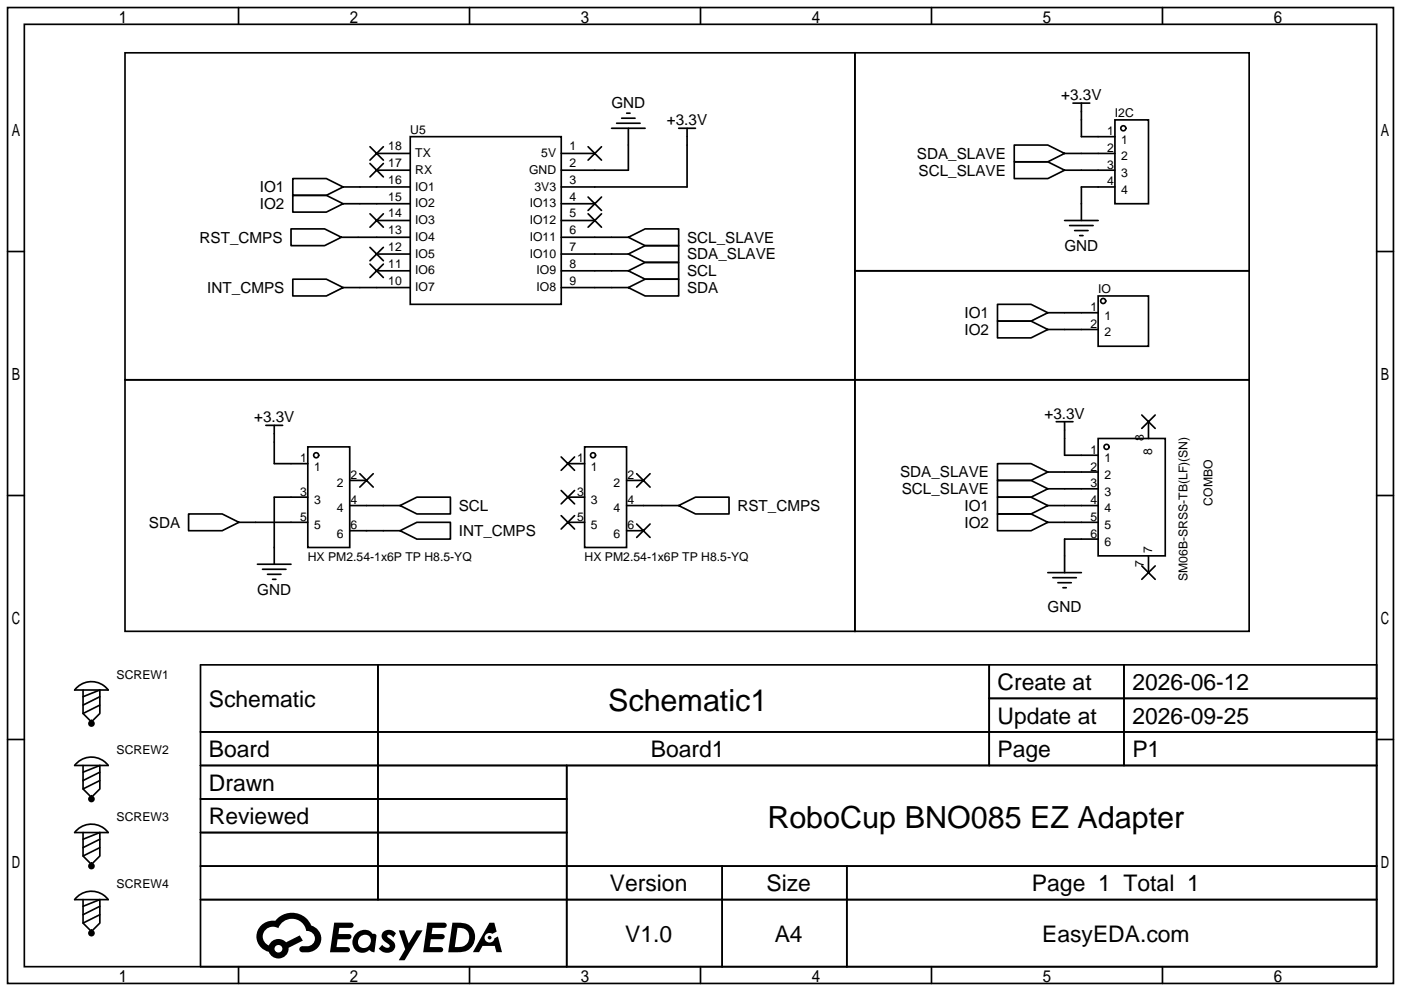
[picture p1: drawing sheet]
<svg xmlns="http://www.w3.org/2000/svg" width="212mm" height="150mm" viewBox="0 0 212 150" stroke-linecap="round" stroke-linejoin="round" font-family="sans-serif">
<g fill="none" stroke="#000" stroke-width=".25">
<path d="M1.1 1.1h209.8v147.9h-209.8zM3.7 3.7h204.7v142.7h-204.7zM18.9 8h110.5v49.5h-110.5zM36.1 1.1v2.6M71.1 1.1v2.6M92.6 19.4h5.1M93.3 18.7h3.6M94.1 17.9h2M94.9 17.1h.5M95.1 19.4v6.4h-10.1M102.7 19.4h2.6M104 19.4v8.9h-19"/>
<path d="M106 1.1v2.6M129.4 8h59.7v33h-59.7zM141 1.1v2.6M162.4 15.6h2.6M163.7 15.6v5.1h5.1M168.8 18.2h5.1v12.7h-5.1zM176 1.1v2.6M1.1 38.1h2.6M44.1 34.7h5l2.6 1.2-2.6 1.3h-5zM44.3 27.1h5.1l2.5 1.2-2.5 1.3h-5.1zM44.3 29.6h5.1l2.5 1.3-2.5 1.2h-5.1zM51.7 35.9h10.4"/>
<path d="M51.9 28.3h10.2M51.9 30.9h10.2M56 37.5l2 2M56 32.4l2 2M56 24.8l2 2M56 22.2l2 2.1M57 38.5h5.1M57 23.2h5.1M57 25.8h5.1M57 33.4h5.1M58 37.5l-2 2M58 32.4l-2 2"/>
<path d="M58 24.8l-2 2M58 22.2l-2 2.1M62.1 20.7h22.9v25.4h-22.9zM85 38.5h10.1M85 35.9h10.1M85 23.2h5M85 30.9h5M85 33.4h5M89 22.2l2.1 2.1M89 29.8l2.1 2.1M89 32.4l2.1 2M91.1 22.2l-2.1 2.1"/>
<path d="M91.1 29.8l-2.1 2.1M91.1 32.4l-2.1 2M95.1 38.5l2.6-1.3h5v2.6h-5zM95.1 35.9l2.6-1.2h5v2.5h-5zM153.5 22h5.1l2.6 1.2-2.6 1.3h-5.1zM153.5 24.5h5.1l2.6 1.3-2.6 1.3h-5.1zM161.2 23.2h7.6M161.2 25.8h7.6M161.2 33.4h5M161.9 34.2h3.6M162.7 34.9h2M163.4 35.7h.6"/>
<path d="M168.8 28.3h-5.1v5.1M208.4 38.1h2.5M18.9 57.5h110.5v38.1h-110.5zM44.3 42.3h5.1l2.5 1.3-2.5 1.2h-5.1zM51.9 43.6h10.2M56 40l2 2M57 41h5.1M58 40l-2 2M85 43.6h10.1M85 41h10.1M95.1 43.6l2.6-1.3h5v2.5h-5zM95.1 41l2.6-1.2h5v2.5h-5z"/>
<path d="M129.4 57.5h59.7v38.1h-59.7zM129.4 41h59.7v16.5h-59.7zM151 46.1h5.1l2.5 1.3-2.5 1.2h-5.1zM151 48.6h5.1l2.5 1.3-2.5 1.3h-5.1zM158.6 47.4h7.6M158.6 49.9h7.6M166.2 44.8h7.7v7.7h-7.7zM1.1 75.1h2.6M28.5 77.9h5.1l2.6 1.2-2.6 1.3h-5.1zM36.2 79.1h10.4M40.2 64.4h2.6M41.5 64.4v5.8h5.1"/>
<path d="M46.6 67.7h6.3v15.2h-6.3zM46.6 75.3h-5.1v10.2M52.9 76.6h7.7M52.9 72.8h2.6M54.5 71.8l2 2M56.5 71.8l-2 2M60.6 76.6l2.5-1.3h5.1v2.6h-5.1zM85 69.2l2 2M85 74.3l2 2M85 78.1l2 2M86 70.2h2.5M86 75.3h2.5"/>
<path d="M86 79.1h2.5M87 69.2l-2 2M87 74.3l-2 2M87 78.1l-2 2M88.5 67.7h6.4v15.2h-6.4zM94.9 76.6h7.8M94.9 72.8h2.5M96.4 79.4l2 2M96.4 71.8l2 2M98.4 79.4l-2 2M98.4 71.8l-2 2M102.7 76.6l2.6-1.3h5.1v2.6h-5.1z"/>
<path d="M151 70.2h5.1l2.5 1.3-2.5 1.3h-5.1zM151 72.8h5.1l2.5 1.2-2.5 1.3h-5.1zM151 75.3h5.1l2.5 1.3-2.5 1.3h-5.1zM151 77.9h5.1l2.5 1.2-2.5 1.3h-5.1zM158.6 76.6h7.6M158.6 79.1h7.6M158.6 71.5h7.6M158.6 74h7.6M159.9 63.9h2.5M161.2 63.9v5.1h5M166.2 66.4h10.2v17.8h-10.2zM172.8 62.9l2.1 2"/>
<path d="M173.9 63.9v2.5M174.9 62.9l-2.1 2M208.4 75.1h2.5M39 85.5h5.1M39.7 86.2h3.6M40.5 87h2M41.3 87.8h.5M52.9 80.4h7.7M60.6 80.4l2.5-1.3h5.1v2.6h-5.1zM94.9 80.4h2.5M158.6 86.7h5.1M159.4 87.5h3.5"/>
<path d="M160.1 88.3h2.1M160.9 89h.5M166.2 81.7h-5v5M172.8 85.7l2.1 2.1M173.9 84.2v2.5M174.9 85.7l-2.1 2.1M1.1 112h2.6M11.7 104a3.2 3.2 0 0 1 4.7 .5h-5.1zM11.7 115.5a3.2 3.2 0 0 1 4.7 .5h-5.1zM12.6 104.5v3.6l1.2 1.2 1.3-1.2v-3.6l-2.5 1M12.6 116v3.5l1.2 1.3 1.3-1.3v-3.5l-2.5 1M13.8 109.1v.5"/>
<path d="M15.1 105.5l-2.5 1.3M15.1 106.8l-2.5 1.3M15.1 117l-2.5 1.2M15.1 118.2l-2.5 1.3M30.4 100.7h178v45.7h-178zM30.4 110.9h178M30.4 116h178M57.2 100.7v35.6M85.8 116v30.4M149.8 100.7v15.3M149.8 105.8h58.6M170.2 100.7v15.3"/>
<path d="M208.4 112h2.5M11.7 125.6a3.2 3.2 0 0 1 4.7 .5h-5.1zM11.7 135.8a3.2 3.2 0 0 1 4.7 .5h-5.1zM12.6 126.1v3.6l1.2 1.2 1.3-1.2v-3.6l-2.5 1M12.6 136.3v3.5l1.2 1.3 1.3-1.3v-3.5l-2.5 1M13.8 120.5v.5M13.8 130.7v.5M15.1 127.1l-2.5 1.3M15.1 128.4l-2.5 1.3M15.1 137.3l-2.5 1.3M15.1 138.6l-2.5 1.2M30.4 121h55.4"/>
<path d="M30.4 131.2h178M30.4 126.1h55.4M30.4 136.3h178M109.3 131.2v15.2M128.2 131.2v15.2M13.8 140.8v.6M36.1 146.4v2.6M71.1 146.4v2.6M106 146.4v2.6M141 146.4v2.6M176 146.4v2.6"/>
<circle cx="170.1" cy="19.4" r=".38"/>
<circle cx="167" cy="45.6" r=".38"/>
<circle cx="47.9" cy="69" r=".38"/>
<circle cx="89.8" cy="69" r=".38"/>
<circle cx="167.5" cy="67.7" r=".38"/>
</g>
<g fill="#000">
<path d="M64.7 139.8h1.6a1.32 1.32 0 0 1 1.3 .2 .39 .39 0 0 1-.4 .6h-1.7l-.2 .9h1.7a.4 .4 0 0 1 .3 .4 .4 .4 0 0 1-.4 .4h-1.7l-.1 1.2h.8a1.23 1.23 0 0 1 1.1 .2 .39 .39 0 0 1-.3 .5h-2.6zM50.6 139.8h1.6a1.31 1.31 0 0 1 1.3 .2 .4 .4 0 0 1-.4 .6h-1.7l-.2 .9h1.7a.4 .4 0 0 1 .3 .4 .4 .4 0 0 1-.4 .4h-1.7l-.2 1.2h.9a1.23 1.23 0 0 1 1.1 .2 .39 .39 0 0 1-.3 .5h-2.6zM58.1 141.1a1.3 1.3 0 0 1 1.8 .3l-.4 .6a.54 .54 0 0 0-.9-.2l.1 .1a2.32 2.32 0 0 1 1.1 1.4 1.36 1.36 0 0 1-1.1 1 1.36 1.36 0 0 1-1.4-.6l.6-.6a.7 .7 0 0 0 1.1 .3l-.1-.3a2.4 2.4 0 0 1-1.1-1.3l.1-.5zM60.4 140.9h.8l.7 2 1.2-2h.9l-2.7 4.6h-.9l.9-1.7zM74.1 139.8h.7l.4 1.3-.7 .4a.75 .75 0 0 0-1.1 .3 .75 .75 0 0 0 .5 1 .75 .75 0 0 0 1-.7l.5-.2 .6 2.3h-.9l-.2-.9h-1.8l-.6 .9h-.9z"/>
<path d="M39.5 140.2a2.37 2.37 0 0 0 1.2 4 1.54 1.54 0 0 0 1.8 1 1.54 1.54 0 0 0 1.2-1.6l2.1-1.1-.4-.8-2.1 1a1.57 1.57 0 0 0-2.6 .5 1.5 1.5 0 0 1-.7-2.1 1.5 1.5 0 0 1 2.1-.5 2.23 2.23 0 0 1 2.3-1.4 2.23 2.23 0 0 1 2 1.8 1.16 1.16 0 0 1 1.3 1.1 1.16 1.16 0 0 1-1.1 1.2h-.7a.47 .47 0 0 0-.6 .4 .47 .47 0 0 0 .4 .6 2.26 2.26 0 0 0 2.9-2.6 2.12 2.12 0 0 0-1.5-1.5 3.2 3.2 0 0 0-5.4-.7h-.4a2.55 2.55 0 0 0-1.8 .7zM41.6 143.7a.58 .58 0 0 1 1.1 0 .58 .58 0 0 1-1.1 0z"/>
<path d="M53.9 141.4a1.62 1.62 0 0 0-.4 2.1 1.62 1.62 0 0 0 2.1 .7l.3-.3 .4 .3h.4l.3-2.4-.2-.3h-.1a.57 .57 0 0 1-.6-.4 1.73 1.73 0 0 0-2.2 .3zM54.5 141.9a.96 .96 0 0 1 1.5 0 .96 .96 0 0 1-.3 1.5 .95 .95 0 0 1-1.3-.1 .95 .95 0 0 1 .1-1.4z"/>
<path d="M68.5 139.8l-.6 4.4h1.4a2.27 2.27 0 0 0 2.5-1.6 2.27 2.27 0 0 0-1.3-2.7zM69.3 140.6a1.5 1.5 0 0 1 1.8 1.5 1.5 1.5 0 0 1-2 1.4h-.3z"/>
<circle cx="13.8" cy="109.6" r=".51"/>
<circle cx="13.8" cy="131.2" r=".51"/>
<circle cx="13.8" cy="121" r=".51"/>
<circle cx="13.8" cy="141.4" r=".51"/>
<circle cx="74.1" cy="142" r=".28"/>
</g>
<g font-size="4.6">
<text x="92.1" y="107.6">Schematic1</text>
<text x="116.2" y="125.4">RoboCup BNO085 EZ Adapter</text>
</g>
<g font-size="3.5">
<text x="31.6" y="107.1">Schematic</text>
<text x="151" y="104.5">Create at</text>
<text x="171.4" y="104.5">2026-06-12</text>
<text x="151" y="109.6">Update at</text>
<text x="171.4" y="109.6">2026-09-25</text>
<text x="31.6" y="114.7">Board</text>
<text x="31.6" y="119.8">Drawn</text>
<text x="98.5" y="114.7">Board1</text>
<text x="151" y="114.7">Page</text>
<text x="171.4" y="114.7">P1</text>
<text x="31.6" y="124.8">Reviewed</text>
<text x="92.3" y="135">Version</text>
<text x="116" y="135">Size</text>
<text x="156.2" y="135">Page 1 Total 1</text>
<text x="94.6" y="142.6">V1.0</text>
<text x="117.3" y="142.6">A4</text>
<text x="157.8" y="142.6">EasyEDA.com</text>
</g>
<g font-size="2.3">
<text x="92.6" y="16.4">GND</text>
<text x="160.7" y="15.2">+3.3V</text>
<text x="101" y="19">+3.3V</text>
<text x="39.3" y="29.1">IO1</text>
<text x="138.8" y="24">SDA_SLAVE</text>
<text x="139.1" y="26.6">SCL_SLAVE</text>
<text x="39.3" y="31.7">IO2</text>
<text x="30.2" y="36.7">RST_CMPS</text>
<text x="104" y="41.8">SCL</text>
<text x="104" y="39.3">SDA_SLAVE</text>
<text x="104" y="36.7">SCL_SLAVE</text>
<text x="161.1" y="38">GND</text>
<text x="31.4" y="44.4">INT_CMPS</text>
<text x="104" y="44.4">SDA</text>
<text x="146" y="48.2">IO1</text>
<text x="146" y="50.7">IO2</text>
<text x="38.5" y="64">+3.3V</text>
<text x="158.1" y="63.4">+3.3V</text>
<text x="69.5" y="77.4">SCL</text>
<text x="111.6" y="77.4">RST_CMPS</text>
<text x="136.3" y="72.3">SDA_SLAVE</text>
<text x="136.5" y="74.8">SCL_SLAVE</text>
<text x="146" y="77.4">IO1</text>
<text x="22.5" y="79.9">SDA</text>
<text x="69.5" y="81.2">INT_CMPS</text>
<text x="146" y="79.9">IO2</text>
<text x="39" y="90.1">GND</text>
<text x="158.6" y="92.6">GND</text>
</g>
<g font-size="1.8">
<text x="168.8" y="17.7">I2C</text>
<text x="58.8" y="22.8">18</text>
<text x="62.1" y="20.2">U5</text>
<text x="62.9" y="23.8">TX</text>
<text x="81.9" y="23.8">5V</text>
<text x="86.2" y="22.8">1</text>
<text x="167.6" y="20.5">1</text>
<text x="167.6" y="23">2</text>
<text x="169.7" y="21.7">1</text>
<text x="58.8" y="27.9">16</text>
<text x="58.8" y="25.3">17</text>
<text x="62.9" y="28.9">IO1</text>
<text x="62.9" y="26.3">RX</text>
<text x="80.1" y="26.3">GND</text>
<text x="80.9" y="28.9">3V3</text>
<text x="86.2" y="25.3">2</text>
<text x="86.2" y="27.9">3</text>
<text x="167.6" y="25.6">3</text>
<text x="167.6" y="28.1">4</text>
<text x="169.7" y="24.3">2</text>
<text x="169.7" y="26.8">3</text>
<text x="169.7" y="29.4">4</text>
<text x="58.8" y="35.5">13</text>
<text x="58.8" y="32.9">14</text>
<text x="58.8" y="30.4">15</text>
<text x="62.9" y="34">IO3</text>
<text x="62.9" y="31.4">IO2</text>
<text x="80.2" y="31.4">IO13</text>
<text x="80.2" y="34">IO12</text>
<text x="86.2" y="30.4">4</text>
<text x="86.2" y="32.9">5</text>
<text x="86.2" y="35.5">6</text>
<text x="58.8" y="40.6">11</text>
<text x="58.8" y="38">12</text>
<text x="62.9" y="41.6">IO6</text>
<text x="62.9" y="39">IO5</text>
<text x="62.9" y="36.5">IO4</text>
<text x="80.2" y="36.5">IO11</text>
<text x="80.2" y="39">IO10</text>
<text x="81.2" y="41.6">IO9</text>
<text x="86.2" y="38">7</text>
<text x="86.2" y="40.6">8</text>
<text x="58.8" y="43.1">10</text>
<text x="62.9" y="44.1">IO7</text>
<text x="81.2" y="44.1">IO8</text>
<text x="86.2" y="43.1">9</text>
<text x="165.1" y="47.1">1</text>
<text x="166.2" y="44.4">IO</text>
<text x="165.1" y="49.7">2</text>
<text x="167.2" y="48.4">1</text>
<text x="167.2" y="51">2</text>
<text x="45.4" y="70">1</text>
<text x="47.5" y="71.3">1</text>
<text x="87.4" y="70">1</text>
<text x="89.4" y="71.3">1</text>
<text x="165.1" y="68.7">1</text>
<text x="165.1" y="71.3">2</text>
<text x="167.2" y="70">1</text>
<text x="173.1" y="66.8" transform="rotate(-90 173.1 66.8)">8</text>
<text x="174.4" y="68.9" transform="rotate(-90 174.4 68.9)">8</text>
<text x="45.4" y="75.1">3</text>
<text x="47.5" y="76.4">3</text>
<text x="51" y="77.6">4</text>
<text x="51" y="73.8">2</text>
<text x="53.1" y="76.4">4</text>
<text x="53.1" y="72.5">2</text>
<text x="87.4" y="75.1">3</text>
<text x="89.4" y="76.4">3</text>
<text x="92.9" y="77.6">4</text>
<text x="92.9" y="73.8">2</text>
<text x="95" y="76.4">4</text>
<text x="95" y="72.5">2</text>
<text x="165.1" y="73.8">3</text>
<text x="165.1" y="76.4">4</text>
<text x="167.2" y="72.5">2</text>
<text x="167.2" y="75.1">3</text>
<text x="167.2" y="77.6">4</text>
<text x="183.6" y="76.6" transform="rotate(-90 183.6 76.6)">COMBO</text>
<text x="45.4" y="78.9">5</text>
<text x="47.5" y="80.2">5</text>
<text x="51" y="81.4">6</text>
<text x="53.1" y="80.2">6</text>
<text x="87.4" y="78.9">5</text>
<text x="89.4" y="80.2">5</text>
<text x="92.9" y="81.4">6</text>
<text x="95" y="80.2">6</text>
<text x="165.1" y="78.9">5</text>
<text x="165.1" y="81.4">6</text>
<text x="167.2" y="80.2">5</text>
<text x="167.2" y="82.7">6</text>
<text x="174.4" y="83.7" transform="rotate(-90 174.4 83.7)">7</text>
<text x="46.6" y="85">HX PM2.54-1x6P TP H8.5-YQ</text>
<text x="88.5" y="85">HX PM2.54-1x6P TP H8.5-YQ</text>
<text x="173.1" y="85.8" transform="rotate(-90 173.1 85.8)">7</text>
<text x="179.8" y="88" transform="rotate(-90 179.8 88)">SM06B-SRSS-TB(LF)(SN)</text>
<text x="17.7" y="102.8">SCREW1</text>
<text x="17.7" y="114.2">SCREW2</text>
<text x="17.7" y="124.4">SCREW3</text>
<text x="17.7" y="134.5">SCREW4</text>
</g>
</svg>
